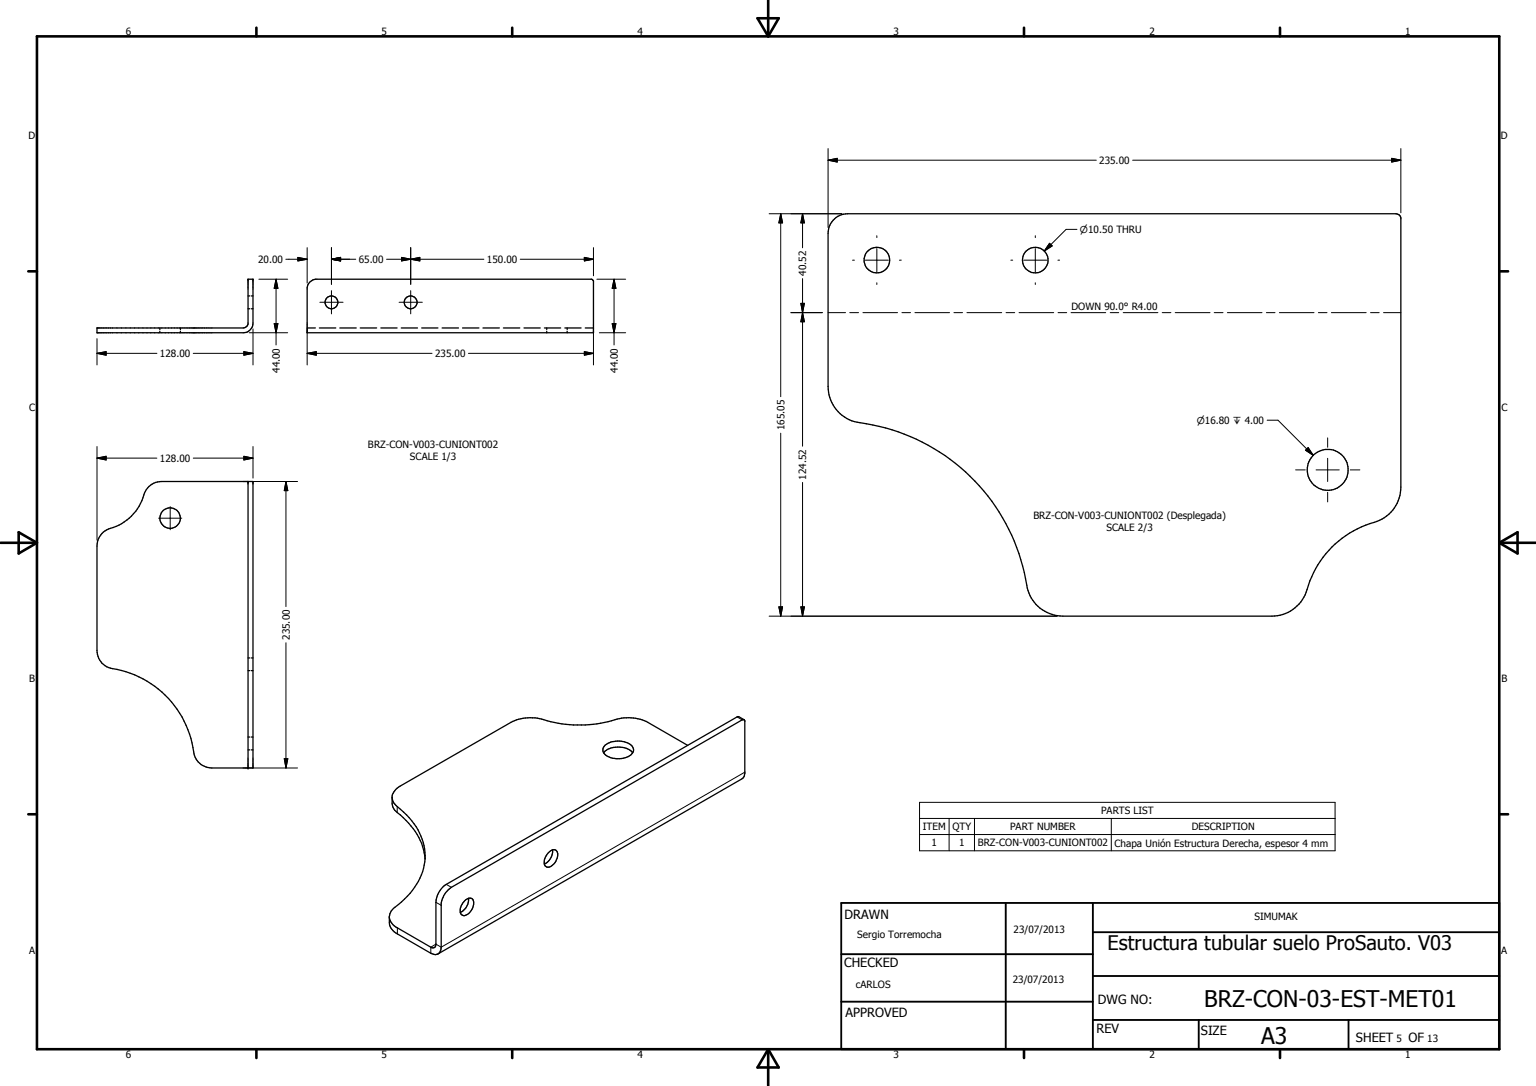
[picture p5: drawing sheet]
<svg xmlns="http://www.w3.org/2000/svg" width="420mm" height="297mm" viewBox="0 0 420 297" stroke-linecap="round" stroke-linejoin="round" font-family="sans-serif">
<g fill="none" stroke="#000" stroke-width=".35">
<path d="M84.7 77.3l.8-.7 .8-.2h75.5l.5 .4v14.2h-78.3v-12.3zM227.9 60.2a5.3 5.3 0 0 1 3.9-1.7l150.5 .1 .5 .2 .4 .8v73.6a10.1 10.1 0 0 1-8.5 10 27 27 0 0 0-17.7 19.5 10.1 10.1 0 0 1-9.1 5.8h-57.2a9.9 9.9 0 0 1-9.8-8.4 53.7 53.7 0 0 0-47.2-44.8 10 10 0 0 1-7.2-9.6v-41.9l.3-1.7zM26.5 89.7h40.3l.7-.4 .3-.7v-12.2h1.4v11.9a2.65 2.65 0 0 1-2.7 2.7h-40zM43.7 89.7v.4M43.7 90.6v.4M49.3 89.7v.4M49.3 90.6v.4M67.8 80.9h.5M67.8 84.5h.5M68.7 80.9h.5M68.7 84.5h.5M84 89.7h2.3"/>
<path d="M87.4 89.7h4.5M93 89.7h4.4M98.5 89.7h4.5M104.2 89.7h4.4M109.8 89.7h4.4M115.3 89.7h4.5M120.9 89.7h4.5M126.5 89.7h4.5M132.1 89.7h4.5M137.7 89.7h4.5M143.3 89.7h4.5M148.9 89.7h4.5"/>
<path d="M149.6 89.7v.4M149.6 90.6v.4M154.5 89.7h4.5M155.1 89.7v.4M155.1 90.6v.4M160.1 89.7h2.2M67.8 131.7v78.4M27.9 145.9l1.3-1a14 14 0 0 0 10.2-9.6 5.1 5.1 0 0 1 4.8-3.6h25v78.4h-11.3a5.3 5.3 0 0 1-5.1-5.6 27 27 0 0 0-23.1-21.9 5 5 0 0 1-3.2-4.7v-28.5l.3-1.7zM67.8 180h.5M68.7 180h.5M67.8 183.4h.5M68.7 183.4h.5"/>
<path d="M203.5 196.8l-1.8-.8-79.6 45.9a6.4 6.4 0 0 0-2.9 4.9v11.4a.86 .86 0 0 1-.4 1 .86 .86 0 0 1-1-.1l-9.6-5.6-1.3-1.3-.4-1.2M67.8 201.6h.5M67.8 205.1h.5M68.7 201.6h.5M68.7 205.1h.5M107.3 218.1l.2 1.1 .8 1.1a19.4 19.4 0 0 1 7.9 11.9 16.5 16.5 0 0 1-6.4 14.5l-.8 .7a4.6 4.6 0 0 0-2.2 6.1l.7 1.1 .8 .6 9.5 5.5a1.74 1.74 0 0 0 2 .2 1.74 1.74 0 0 0 .9-1.8v-11.9a6.4 6.4 0 0 1 2.8-4.5l79.5-45.8h.6l.1 14.7-.1 .6-.5 .7-83.3 48M165.1 205.9a5.8 5.8 0 0 1 7.9 0M165.6 203.8a6.1 6.1 0 0 1 7.3 .3 1.81 1.81 0 0 1-1.1 2.9 5.5 5.5 0 0 1-6.8-1.3l-.1-.3a1.84 1.84 0 0 1 .7-1.6zM188.1 203.9l-10.9-6.3a13 13 0 0 0-10.9-.2 35.5 35.5 0 0 1-19.3-1 12.1 12.1 0 0 0-7.2 1.2l-30.8 17.7-.8 .6-.9 1.4v2.4a3.9 3.9 0 0 0 2.2 3.2 17.8 17.8 0 0 1 6.8 12M150 233.2a1.34 1.34 0 0 1 1.4-.8 1.34 1.34 0 0 1 1.2 1 3.5 3.5 0 0 1-2.8 3.8 1.35 1.35 0 0 1-.9-2zM151.1 232.5a3.8 3.8 0 0 1-2.2 3.8M127.3 246.2a1.31 1.31 0 0 1 1.8-.4 1.31 1.31 0 0 1 .4 1.8 3.3 3.3 0 0 1-2.7 2.8 1.42 1.42 0 0 1-.9-2l.7-1.4z"/>
<path d="M128.1 245.7a3.9 3.9 0 0 1-2.2 3.9"/>
<circle cx="239.9" cy="71.1" r="3.5"/>
<circle cx="283.2" cy="71.1" r="3.5"/>
<circle cx="90.7" cy="82.7" r="1.75"/>
<circle cx="112.3" cy="82.7" r="1.75"/>
<circle cx="363.2" cy="128.5" r="5.6"/>
<circle cx="46.5" cy="141.7" r="2.8"/>
</g>
<g fill="#000">
<circle cx="67.8" cy="76.4" r=".18"/>
<circle cx="69.2" cy="76.4" r=".18"/>
<circle cx="67.8" cy="131.7" r=".18"/>
<circle cx="67.8" cy="210.1" r=".18"/>
</g>
<g fill="none" stroke="#000" stroke-width=".27">
<path d="M210.4 58.5h19.9M213.6 58.5l.5 2.5h-1zM213.6 58.5v50M219.5 58.5l.5 2.5h-.9zM219.5 58.5v9.3M226.5 43.8l2.5-.5v1zM226.5 43.8h73.4M226.5 40.6v21.6M309.8 43.8h73.4M380.7 43.3l2.5 .5-2.5 .5zM383.2 40.6v17.6M70.8 76.4h7.9"/>
<path d="M75.5 76.4l.5 2.5h-1zM75.5 76.4v18M78.2 70.9h5.8M81.5 70.4l2.5 .5-2.5 .5zM84 67.7v9.7M90.7 70.9l2.5-.5v1zM90.7 70.9h6.6M90.7 67.7v10.1M90.7 79.5v6.4M105.7 70.9h26.7M109.8 70.4l2.5 .5-2.5 .5zM112.3 70.9l2.5-.5v1z"/>
<path d="M112.3 67.7v10.1M112.3 79.5v6.4M142.3 70.9h20M159.8 70.4l2.5 .5-2.5 .5zM162.3 67.7v7.7M163.3 76.4h7.8M168 76.4l.5 2.5h-1zM168 76.4v18M219.5 76.2v45.8M233.2 71.2h.5M236.7 71.2h6.3M239.8 64.5v.5"/>
<path d="M239.8 68v6.3M239.8 77.3v.5M246 71.2h.5M276.5 71.2h.5M280 71.2h6.4M283.2 64.5v.5M283.2 68v6.3M283.2 77.3v.5M287.1 66.5l.7 .8-2.1 1.4zM289.4 71.2h.4M294.6 62.7h-3l-5.9 6M26.5 96.6l2.5-.4v1z"/>
<path d="M26.5 96.6h16.4M26.5 92.6v7.2M52.9 96.6h16.3M66.7 96.2l2.5 .4-2.5 .6zM68.1 91h10.6M69.2 90v9.8M75 88.5h1l-.5 2.5zM84 96.6l2.5-.4v1zM84 96.6h34.2M84 90v9.8M87.5 82.7h6.3M109.2 82.7h6.3"/>
<path d="M128.1 96.6h34.2M159.8 96.2l2.5 .4-2.5 .6zM162.3 90v9.8M163.9 91h7.2M167.5 88.5h1l-.5 2.5zM216.4 85.5h8.5M219.1 83h.9l-.5 2.5zM219.5 85.5l.5 2.5h-.9zM226.5 85.5h4.8M232.4 85.5h2.5M236 85.5h9.5M246.7 85.5h2.4"/>
<path d="M250.3 85.5h9.4M260.9 85.5h2.4M264.5 85.5h9.5M275.2 85.5h2.4M278.8 85.5h9.4M289.4 85.5h2.4M293 85.5h9.5M303.7 85.5h2.3M307.2 85.5h9.5M317.9 85.5h2.4M321.5 85.5h9.5M332.1 85.5h2.4"/>
<path d="M335.7 85.5h9.5M346.4 85.5h2.4M350 85.5h9.4M360.6 85.5h2.4M364.2 85.5h9.5M374.9 85.5h2.4M378.4 85.5h4.8M213.6 118.5v50M346.6 114.9h3l9.6 9.6M363.2 119.8v2.5M26.5 125.3l2.5-.5v1zM26.5 122.1v25.6"/>
<path d="M26.5 125.3h16.4M46.6 138.6v6.3M52.9 125.3h16.3M66.7 124.8l2.5 .5-2.5 .5zM68.1 131.7h13.3M69.2 122.1v8.7M78.2 131.7l.5 2.5h-.9zM78.2 131.7v34.2M219.5 132v36.5M354.4 128.5h2.6M357.1 123.1l.7-.7 1.4 2.1zM360 128.5h6.3"/>
<path d="M363.2 125.3v6.4M363.2 134.7v2.6M369.3 128.5h2.7M43.4 141.7h6.3M78.2 175.8v34.3M210.4 168.5h78.7M213.1 166h1l-.5 2.5zM219.1 166h.9l-.5 2.5zM201.6 196.1l1.4 .8M68.1 210.1h13.3M77.8 207.5h.9l-.5 2.6zM203.7 211.2l-83 47.9-1.5-.9-1.4 .9v1.6"/>
<path d="M251.5 219.5h113.7v13.2h-113.7zM108.7 220.6v1.6M251.5 223.9h113.7M251.5 228.3h113.7M259.6 223.9v8.8M266.6 223.9v8.8M304 223.9v8.8M108.7 253.8v1.6M119.2 246.8l1.5 .8M122.1 241.9l1.4 .8"/>
</g>
<g fill="none" stroke="#000" stroke-width=".71">
<path d="M10.1 9.9h400v277.1h-400zM70.1 7.6v2.3M140.1 7.6v2.3M207.2 5h5.8l-2.9 4.9zM210.1 0v9.9M280.1 7.6v2.3M350.1 7.6v2.3M7.7 74.2h2.4M410.1 74.2h2.4M.1 148.5h10M5.1 145.6l5 2.9-5 2.9zM410.1 148.5h10"/>
<path d="M410.1 148.5l5-2.9v5.8zM7.7 222.7h2.4M410.1 222.7h2.4M70.1 287v2.4M140.1 287v2.4M210.1 287v10M210.1 287l2.9 5h-5.8zM280.1 287v2.4M350.1 287v2.4"/>
</g>
<path d="M230.1 247h180v40h-180zM275.1 247v40M298.9 255h111.2M298.9 247v40M230.1 274h68.8M230.1 261h68.8M298.9 279h111.2M298.9 267h111.2M327.9 279v8M368.9 279v8" fill="none" stroke="#000" stroke-width=".51"/>
<g fill="#000">
<path d="M226.5 43.8l2.5-.5v1zM380.7 43.3l2.5 .5-2.5 .5zM75.5 76.4l.5 2.5h-1zM81.5 70.4l2.5 .5-2.5 .5zM90.7 70.9l2.5-.5v1zM109.8 70.4l2.5 .5-2.5 .5zM112.3 70.9l2.5-.5v1zM159.8 70.4l2.5 .5-2.5 .5zM168 76.4l.5 2.5h-1zM213.6 58.5l.5 2.5h-1zM219.5 58.5l.5 2.5h-.9zM287.1 66.5l.7 .8-2.1 1.4z"/>
<path d="M26.5 96.6l2.5-.4v1zM66.7 96.2l2.5 .4-2.5 .6zM75 88.5h1l-.5 2.5zM84 96.6l2.5-.4v1zM159.8 96.2l2.5 .4-2.5 .6zM167.5 88.5h1l-.5 2.5zM219.1 83h.9l-.5 2.5zM219.5 85.5l.5 2.5h-.9zM26.5 125.3l2.5-.5v1zM66.7 124.8l2.5 .5-2.5 .5zM78.2 131.7l.5 2.5h-.9zM357.1 123.1l.7-.7 1.4 2.1z"/>
<path d="M213.1 166h1l-.5 2.5zM219.1 166h.9l-.5 2.5zM77.8 207.5h.9l-.5 2.6z"/>
</g>
<g font-size="6.3">
<text x="329.4" y="275.4">BRZ-CON-03-EST-MET01</text>
<text x="345" y="285.6">A3</text>
</g>
<text font-size="5.5" x="303" y="259.8">Estructura tubular suelo ProSauto. V03</text>
<g font-size="3.5">
<text x="231" y="251.5">DRAWN</text>
<text x="230.9" y="264.6">CHECKED</text>
<text x="300.3" y="274.5">DWG NO:</text>
<text x="231.3" y="278.3">APPROVED</text>
<text x="299.9" y="282.6">REV</text>
<text x="328.5" y="283.1">SIZE</text>
<text x="370.9" y="285.1">SHEET</text>
<text x="385.3" y="285.1">OF</text>
</g>
<g font-size="2.7">
<text x="34.4" y="9.6">6</text>
<text x="104.4" y="9.6">5</text>
<text x="174.4" y="9.6">4</text>
<text x="244.4" y="9.6">3</text>
<text x="314.4" y="9.6">2</text>
<text x="384.4" y="9.6">1</text>
<text x="7.8" y="38.1">D</text>
<text x="410.6" y="38.1">D</text>
<text x="300.7" y="44.8">235.00</text>
<text x="70.6" y="71.9">20.00</text>
<text x="98.1" y="71.9">65.00</text>
<text x="133.2" y="71.9">150.00</text>
<text x="220.5" y="75.4" transform="rotate(-90 220.5 75.4)">40.52</text>
<text x="293.1" y="84.7">DOWN 90.0° R4.00</text>
<text x="43.7" y="97.7">128.00</text>
<text x="119" y="97.7">235.00</text>
<text x="76.5" y="102" transform="rotate(-90 76.5 102)">44.00</text>
<text x="169" y="102" transform="rotate(-90 169 102)">44.00</text>
<text x="7.9" y="112.4">C</text>
<text x="410.7" y="112.4">C</text>
<text x="214.6" y="117.7" transform="rotate(-90 214.6 117.7)">165.05</text>
<text x="100.7" y="122.6">BRZ-CON-V003-CUNIONT002</text>
<text x="112.1" y="125.9">SCALE 1/3</text>
<text x="43.7" y="126.4">128.00</text>
<text x="220.5" y="131.2" transform="rotate(-90 220.5 131.2)">124.52</text>
<text x="282.7" y="142">BRZ-CON-V003-CUNIONT002 (Desplegada)</text>
<text x="302.7" y="145.3">SCALE 2/3</text>
<text x="79.2" y="175" transform="rotate(-90 79.2 175)">235.00</text>
<text x="7.9" y="186.6">B</text>
<text x="410.7" y="186.6">B</text>
<text x="252.5" y="227.1">ITEM</text>
<text x="260.5" y="227.1">QTY</text>
<text x="276.3" y="227.1">PART NUMBER</text>
<text x="301.2" y="222.7">PARTS LIST</text>
<text x="326" y="227.1">DESCRIPTION</text>
<text x="254.8" y="231.5">1</text>
<text x="262.4" y="231.5">1</text>
<text x="267.5" y="231.5">BRZ-CON-V003-CUNIONT002</text>
<text x="304.9" y="231.6">Chapa Unión Estructura Derecha, espesor 4 mm</text>
<text x="343.1" y="251.8">SIMUMAK</text>
<text x="234.5" y="256.6">Sergio Torremocha</text>
<text x="277.2" y="255.3">23/07/2013</text>
<text x="7.9" y="260.9">A</text>
<text x="410.7" y="260.9">A</text>
<text x="277" y="268.7">23/07/2013</text>
<text x="234.1" y="270.3">cARLOS</text>
<text x="382" y="285.1">5</text>
<text x="390.4" y="285.1">13</text>
<text x="34.4" y="289.4">6</text>
<text x="104.4" y="289.4">5</text>
<text x="174.4" y="289.4">4</text>
<text x="244.4" y="289.4">3</text>
<text x="314.4" y="289.4">2</text>
<text x="384.4" y="289.4">1</text>
</g>
<g font-size="2.6">
<text x="295.4" y="63.8">n10.50 THRU</text>
<text x="327.4" y="116">n16.80 x 4.00</text>
</g>
</svg>
